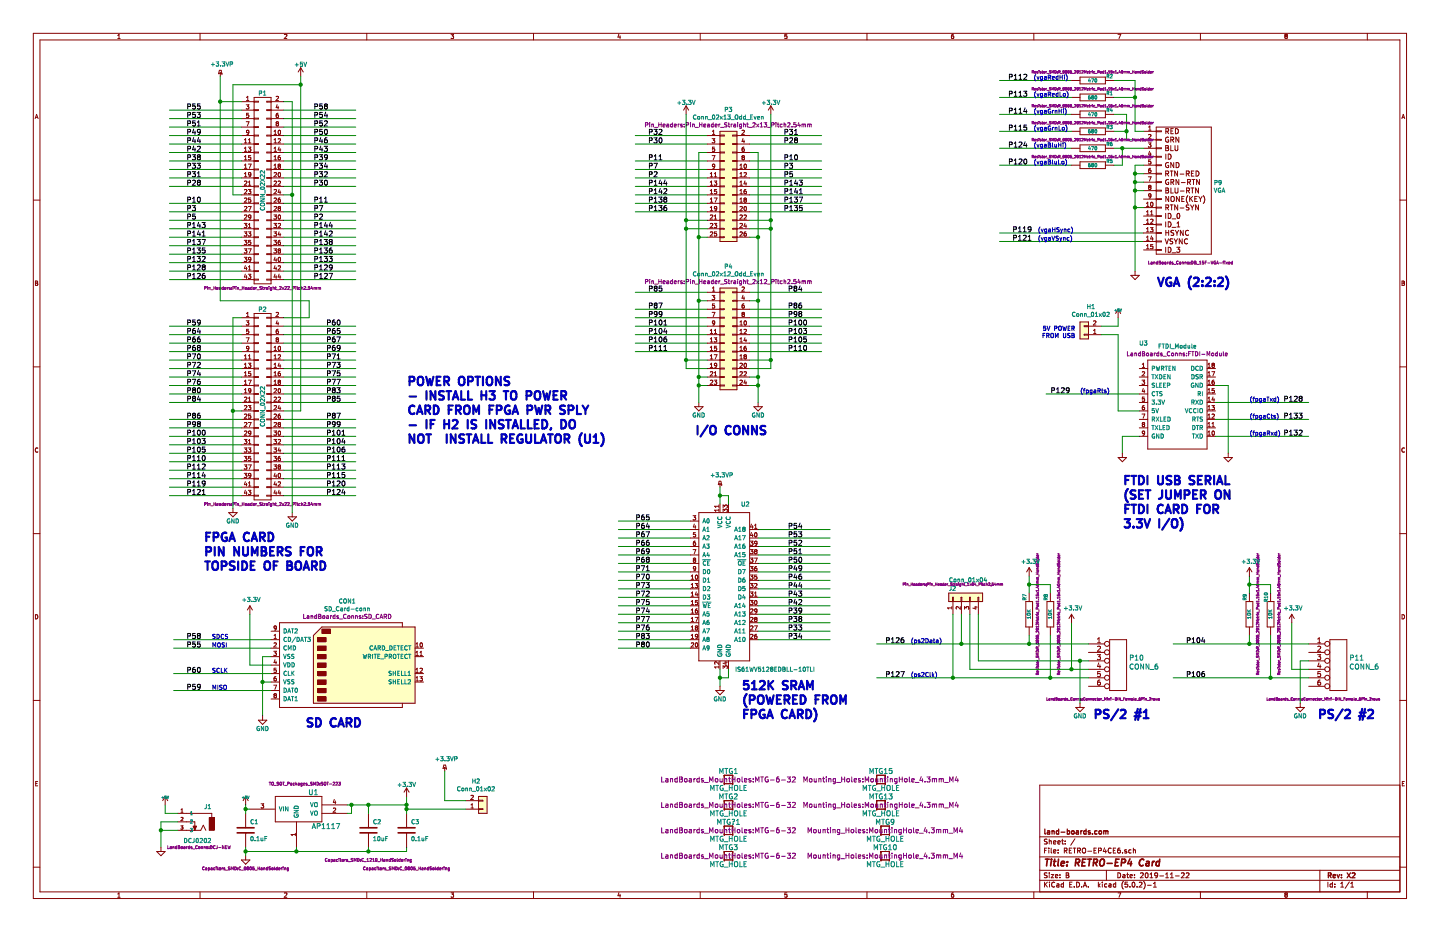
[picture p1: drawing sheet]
EESchema Schematic File Version 4
LIBS:RETRO-EP4CE6-cache
EELAYER 26 0
EELAYER END
$Descr B 17000 11000
encoding utf-8
Sheet 1 1
Title "RETRO-EP4 Card"
Date "2019-11-22"
Rev "X2"
Comp "land-boards.com"
Comment1 ""
Comment2 ""
Comment3 ""
Comment4 ""
$EndDescr
$Comp
L BASE-EP4CE6-rescue:MTG_HOLE MTG?1
U 1 1
P 8600 9800
F 0 "MTG?1" H 8600 9900 60  0000 C CNN
F 1 "MTG_HOLE" H 8600 9700 60  0000 C CNN
F 2 "LandBoards_MountHoles:MTG-6-32" H 8600 9800 60  0000 C CNN
F 3 "" H 8600 9800 60  0000 C CNN
	1    8600 9800
	1    0    0    -1  
$EndComp
$Comp
L BASE-EP4CE6-rescue:MTG_HOLE MTG2
U 1 1
P 8600 9500
F 0 "MTG2" H 8600 9600 60  0000 C CNN
F 1 "MTG_HOLE" H 8600 9400 60  0000 C CNN
F 2 "LandBoards_MountHoles:MTG-6-32" H 8600 9500 60  0000 C CNN
F 3 "" H 8600 9500 60  0000 C CNN
	1    8600 9500
	1    0    0    -1  
$EndComp
$Comp
L BASE-EP4CE6-rescue:MTG_HOLE MTG3
U 1 1
P 8600 10100
F 0 "MTG3" H 8600 10200 60  0000 C CNN
F 1 "MTG_HOLE" H 8600 10000 60  0000 C CNN
F 2 "LandBoards_MountHoles:MTG-6-32" H 8600 10100 60  0000 C CNN
F 3 "" H 8600 10100 60  0000 C CNN
	1    8600 10100
	1    0    0    -1  
$EndComp
$Comp
L BASE-EP4CE6-rescue:MTG_HOLE MTG1
U 1 1
P 8600 9200
F 0 "MTG1" H 8600 9300 60  0000 C CNN
F 1 "MTG_HOLE" H 8600 9100 60  0000 C CNN
F 2 "LandBoards_MountHoles:MTG-6-32" H 8600 9200 60  0000 C CNN
F 3 "" H 8600 9200 60  0000 C CNN
	1    8600 9200
	1    0    0    -1  
$EndComp
$Comp
L BASE-EP4CE6-rescue:DCJ0202 J1
U 1 1
P 2400 9700
F 0 "J1" H 2300 9850 50  0000 L BNN
F 1 "DCJ0202" H 2300 9450 50  0000 L BNN
F 2 "LandBoards_Conns:DCJ-NEW" H 2450 9400 35  0000 C CNN
F 3 "" H 2400 9700 60  0000 C CNN
	1    2400 9700
	-1   0    0    -1  
$EndComp
$Comp
L power:+5V #PWR013
U 1 1
P 1950 9500
F 0 "#PWR013" H 1950 9590 20  0001 C CNN
F 1 "+5V" H 1950 9590 30  0000 C CNN
F 2 "" H 1950 9500 60  0000 C CNN
F 3 "" H 1950 9500 60  0000 C CNN
	1    1950 9500
	1    0    0    -1  
$EndComp
Wire Wire Line
	1950 9500 1950 9600
Wire Wire Line
	1900 9700 1900 9800
Wire Wire Line
	2100 9800 1900 9800
Connection ~ 1900 9800
$Comp
L BASE-EP4CE6-rescue:GND-RESCUE-Carrier95to49 #PWR012
U 1 1
P 1900 10000
F 0 "#PWR012" H 1900 10000 30  0001 C CNN
F 1 "GND" H 1900 9930 30  0001 C CNN
F 2 "" H 1900 10000 60  0000 C CNN
F 3 "" H 1900 10000 60  0000 C CNN
	1    1900 10000
	1    0    0    -1  
$EndComp
$Comp
L BASE-EP4CE6-rescue:MTG_HOLE MTG10
U 1 1
P 10450 10100
F 0 "MTG10" H 10450 10200 60  0000 C CNN
F 1 "MTG_HOLE" H 10450 10000 60  0000 C CNN
F 2 "Mounting_Holes:MountingHole_4.3mm_M4" H 10450 10100 60  0000 C CNN
F 3 "" H 10450 10100 60  0000 C CNN
	1    10450 10100
	1    0    0    -1  
$EndComp
$Comp
L BASE-EP4CE6-rescue:MTG_HOLE MTG9
U 1 1
P 10450 9800
F 0 "MTG9" H 10450 9900 60  0000 C CNN
F 1 "MTG_HOLE" H 10450 9700 60  0000 C CNN
F 2 "Mounting_Holes:MountingHole_4.3mm_M4" H 10450 9800 60  0000 C CNN
F 3 "" H 10450 9800 60  0000 C CNN
	1    10450 9800
	1    0    0    -1  
$EndComp
$Comp
L BASE-EP4CE6-rescue:MTG_HOLE MTG15
U 1 1
P 10400 9200
F 0 "MTG15" H 10400 9300 60  0000 C CNN
F 1 "MTG_HOLE" H 10400 9100 60  0000 C CNN
F 2 "Mounting_Holes:MountingHole_4.3mm_M4" H 10400 9200 60  0000 C CNN
F 3 "" H 10400 9200 60  0000 C CNN
	1    10400 9200
	1    0    0    -1  
$EndComp
$Comp
L BASE-EP4CE6-rescue:MTG_HOLE MTG13
U 1 1
P 10400 9500
F 0 "MTG13" H 10400 9600 60  0000 C CNN
F 1 "MTG_HOLE" H 10400 9400 60  0000 C CNN
F 2 "Mounting_Holes:MountingHole_4.3mm_M4" H 10400 9500 60  0000 C CNN
F 3 "" H 10400 9500 60  0000 C CNN
	1    10400 9500
	1    0    0    -1  
$EndComp
$Comp
L BASE-EP4CE6-rescue:CONN_02X22 P1
U 1 1
P 3100 2250
F 0 "P1" H 3100 3400 50  0000 C CNN
F 1 "CONN_02X22" V 3100 2250 50  0000 C CNN
F 2 "Pin_Headers:Pin_Header_Straight_2x22_Pitch2.54mm" H 3100 1100 35  0000 C CNN
F 3 "" H 3100 1350 60  0000 C CNN
	1    3100 2250
	1    0    0    -1  
$EndComp
$Comp
L BASE-EP4CE6-rescue:CONN_02X22 P2
U 1 1
P 3100 4800
F 0 "P2" H 3100 5950 50  0000 C CNN
F 1 "CONN_02X22" V 3100 4800 50  0000 C CNN
F 2 "Pin_Headers:Pin_Header_Straight_2x22_Pitch2.54mm" H 3100 3650 35  0000 C CNN
F 3 "" H 3100 3900 60  0000 C CNN
	1    3100 4800
	1    0    0    -1  
$EndComp
Wire Wire Line
	2850 3850 2000 3850
Wire Wire Line
	2850 3950 2000 3950
Wire Wire Line
	2850 4050 2000 4050
Wire Wire Line
	2850 4150 2000 4150
Wire Wire Line
	2850 4250 2000 4250
Wire Wire Line
	2850 4350 2000 4350
Wire Wire Line
	2850 4450 2000 4450
Wire Wire Line
	2850 4550 2000 4550
Wire Wire Line
	2850 4650 2000 4650
Wire Wire Line
	2850 4750 2000 4750
Wire Wire Line
	2850 5050 2000 5050
Wire Wire Line
	2850 5150 2000 5150
Wire Wire Line
	2850 5250 2000 5250
Wire Wire Line
	2850 5350 2000 5350
Wire Wire Line
	2850 5450 2000 5450
Wire Wire Line
	2850 5550 2000 5550
Wire Wire Line
	2850 5650 2000 5650
Wire Wire Line
	2850 5750 2000 5750
Wire Wire Line
	2850 5850 2000 5850
Wire Wire Line
	4200 3850 3350 3850
Wire Wire Line
	4200 3950 3350 3950
Wire Wire Line
	4200 4050 3350 4050
Wire Wire Line
	4200 4150 3350 4150
Wire Wire Line
	4200 4250 3350 4250
Wire Wire Line
	4200 4350 3350 4350
Wire Wire Line
	4200 4450 3350 4450
Wire Wire Line
	4200 4550 3350 4550
Wire Wire Line
	4200 4650 3350 4650
Wire Wire Line
	4200 4750 3350 4750
Wire Wire Line
	4200 5050 3350 5050
Wire Wire Line
	4200 5150 3350 5150
Wire Wire Line
	4200 5250 3350 5250
Wire Wire Line
	4200 5350 3350 5350
Wire Wire Line
	4200 5450 3350 5450
Wire Wire Line
	4200 5550 3350 5550
Wire Wire Line
	4200 5650 3350 5650
Wire Wire Line
	4200 5750 3350 5750
Wire Wire Line
	4200 5850 3350 5850
Wire Wire Line
	2850 1300 2000 1300
Wire Wire Line
	2850 1400 2000 1400
Wire Wire Line
	2850 1500 2000 1500
Wire Wire Line
	2850 1600 2000 1600
Wire Wire Line
	2850 1700 2000 1700
Wire Wire Line
	2850 1800 2000 1800
Wire Wire Line
	2850 1900 2000 1900
Wire Wire Line
	2850 2000 2000 2000
Wire Wire Line
	2850 2100 2000 2100
Wire Wire Line
	2850 2200 2000 2200
Wire Wire Line
	2850 2400 2000 2400
Wire Wire Line
	2850 2500 2000 2500
Wire Wire Line
	2850 2600 2000 2600
Wire Wire Line
	2850 2700 2000 2700
Wire Wire Line
	2850 2800 2000 2800
Wire Wire Line
	2850 2900 2000 2900
Wire Wire Line
	2850 3000 2000 3000
Wire Wire Line
	2850 3100 2000 3100
Wire Wire Line
	2850 3200 2000 3200
Wire Wire Line
	2850 3300 2000 3300
Wire Wire Line
	4200 1300 3350 1300
Wire Wire Line
	4200 1400 3350 1400
Wire Wire Line
	4200 1500 3350 1500
Wire Wire Line
	4200 1600 3350 1600
Wire Wire Line
	4200 1700 3350 1700
Wire Wire Line
	4200 1800 3350 1800
Wire Wire Line
	4200 1900 3350 1900
Wire Wire Line
	4200 2000 3350 2000
Wire Wire Line
	4200 2100 3350 2100
Wire Wire Line
	4200 2200 3350 2200
Wire Wire Line
	4200 2500 3350 2500
Wire Wire Line
	4200 2600 3350 2600
Wire Wire Line
	4200 2700 3350 2700
Wire Wire Line
	4200 2800 3350 2800
Wire Wire Line
	4200 2900 3350 2900
Wire Wire Line
	4200 3000 3350 3000
Wire Wire Line
	4200 3100 3350 3100
Wire Wire Line
	4200 3200 3350 3200
Wire Wire Line
	4200 3300 3350 3300
$Comp
L power:GND #PWR01
U 1 1
P 2750 6000
F 0 "#PWR01" H 2750 5750 50  0001 C CNN
F 1 "GND" H 2750 5850 50  0000 C CNN
F 2 "" H 2750 6000 60  0000 C CNN
F 3 "" H 2750 6000 60  0000 C CNN
	1    2750 6000
	1    0    0    -1  
$EndComp
Text Label 2200 3850 0    60   ~ 0
P59
Text Label 3850 3850 0    60   ~ 0
P60
Text Label 2200 3950 0    60   ~ 0
P64
Text Label 3850 3950 0    60   ~ 0
P65
Text Label 2200 4050 0    60   ~ 0
P66
Text Label 3850 4050 0    60   ~ 0
P67
Text Label 2200 4150 0    60   ~ 0
P68
Text Label 2200 4250 0    60   ~ 0
P70
Text Label 2200 4350 0    60   ~ 0
P72
Text Label 2200 4450 0    60   ~ 0
P74
Text Label 2200 4550 0    60   ~ 0
P76
Text Label 2200 4650 0    60   ~ 0
P80
Text Label 2200 4750 0    60   ~ 0
P84
Text Label 3850 4150 0    60   ~ 0
P69
Text Label 3850 4250 0    60   ~ 0
P71
Text Label 3850 4350 0    60   ~ 0
P73
Text Label 3850 4450 0    60   ~ 0
P75
Text Label 3850 4550 0    60   ~ 0
P77
Text Label 3850 4650 0    60   ~ 0
P83
Text Label 3850 4750 0    60   ~ 0
P85
Text Label 2200 1300 0    60   ~ 0
P55
Text Label 3700 1300 0    60   ~ 0
P58
Text Label 2200 1400 0    60   ~ 0
P53
Text Label 2200 1500 0    60   ~ 0
P51
Text Label 2200 1600 0    60   ~ 0
P49
Text Label 2200 1700 0    60   ~ 0
P44
Text Label 2200 1800 0    60   ~ 0
P42
Text Label 2200 1900 0    60   ~ 0
P38
Text Label 2200 2000 0    60   ~ 0
P33
Text Label 2200 2100 0    60   ~ 0
P31
Text Label 2200 2200 0    60   ~ 0
P28
Text Label 3700 1400 0    60   ~ 0
P54
Text Label 3700 1500 0    60   ~ 0
P52
Text Label 3700 1600 0    60   ~ 0
P50
Text Label 3700 1700 0    60   ~ 0
P46
Text Label 3700 1800 0    60   ~ 0
P43
Text Label 3700 1900 0    60   ~ 0
P39
Text Label 3700 2000 0    60   ~ 0
P34
Text Label 3700 2100 0    60   ~ 0
P32
Text Label 3700 2200 0    60   ~ 0
P30
Text Label 2200 4950 0    60   ~ 0
P86
Text Label 2200 5050 0    60   ~ 0
P98
Text Label 2200 5150 0    60   ~ 0
P100
Text Label 2200 5250 0    60   ~ 0
P103
Text Label 2200 5350 0    60   ~ 0
P105
Text Label 2200 5450 0    60   ~ 0
P110
Text Label 2200 5550 0    60   ~ 0
P112
Text Label 2200 5650 0    60   ~ 0
P114
Text Label 2200 5750 0    60   ~ 0
P119
Text Label 2200 5850 0    60   ~ 0
P121
Text Label 3850 4950 0    60   ~ 0
P87
Text Label 3850 5050 0    60   ~ 0
P99
Text Label 3850 5150 0    60   ~ 0
P101
Text Label 3850 5250 0    60   ~ 0
P104
Text Label 3850 5350 0    60   ~ 0
P106
Text Label 3850 5450 0    60   ~ 0
P111
Text Label 3850 5550 0    60   ~ 0
P113
Text Label 3850 5650 0    60   ~ 0
P115
Text Label 3850 5750 0    60   ~ 0
P120
Text Label 3850 5850 0    60   ~ 0
P124
Text Label 2200 2400 0    60   ~ 0
P10
Text Label 2200 2500 0    60   ~ 0
P3
Text Label 2200 2600 0    60   ~ 0
P5
Text Label 2200 2700 0    60   ~ 0
P143
Text Label 2200 2800 0    60   ~ 0
P141
Text Label 2200 2900 0    60   ~ 0
P137
Text Label 2200 3000 0    60   ~ 0
P135
Text Label 2200 3100 0    60   ~ 0
P132
Text Label 2200 3200 0    60   ~ 0
P128
Text Label 2200 3300 0    60   ~ 0
P126
Text Label 3700 2400 0    60   ~ 0
P11
Text Label 3700 2500 0    60   ~ 0
P7
Text Label 3700 2600 0    60   ~ 0
P2
Text Label 3700 2700 0    60   ~ 0
P144
Text Label 3700 2800 0    60   ~ 0
P142
Text Label 3700 2900 0    60   ~ 0
P138
Text Label 3700 3000 0    60   ~ 0
P136
Text Label 3700 3100 0    60   ~ 0
P133
Text Label 3700 3200 0    60   ~ 0
P129
Text Label 3700 3300 0    60   ~ 0
P127
$Comp
L power:+5V #PWR03
U 1 1
P 3550 900
F 0 "#PWR03" H 3550 750 50  0001 C CNN
F 1 "+5V" H 3550 1040 50  0000 C CNN
F 2 "" H 3550 900 60  0000 C CNN
F 3 "" H 3550 900 60  0000 C CNN
	1    3550 900 
	1    0    0    -1  
$EndComp
Wire Wire Line
	3200 7650 2050 7650
Wire Wire Line
	8150 6250 7300 6250
Wire Wire Line
	8150 6450 7300 6450
Wire Wire Line
	8150 6650 7300 6650
Wire Wire Line
	8150 6850 7300 6850
Wire Wire Line
	8150 7050 7300 7050
Wire Wire Line
	8150 7250 7300 7250
Wire Wire Line
	8150 7450 7300 7450
Wire Wire Line
	9800 7550 8950 7550
Wire Wire Line
	9700 3450 8850 3450
Wire Wire Line
	9700 3650 8850 3650
Wire Wire Line
	9700 3750 8850 3750
Wire Wire Line
	9700 3850 8850 3850
Wire Wire Line
	9700 3950 8850 3950
Wire Wire Line
	9700 4050 8850 4050
Wire Wire Line
	9700 4150 8850 4150
Wire Wire Line
	12650 1950 11800 1950
Wire Wire Line
	12650 1750 11800 1750
Wire Wire Line
	13500 2750 11800 2750
Wire Wire Line
	13500 2850 11800 2850
Wire Wire Line
	3200 8150 2050 8150
Wire Wire Line
	9800 6350 8950 6350
Wire Wire Line
	9800 6550 8950 6550
Wire Wire Line
	9800 6750 8950 6750
Wire Wire Line
	9800 6950 8950 6950
Wire Wire Line
	9800 7150 8950 7150
Wire Wire Line
	9800 7350 8950 7350
Wire Wire Line
	9800 7450 8950 7450
Wire Wire Line
	9700 1600 8850 1600
Wire Wire Line
	9700 1700 8850 1700
Wire Wire Line
	9700 1900 8850 1900
Wire Wire Line
	9700 2000 8850 2000
Wire Wire Line
	9700 2100 8850 2100
Wire Wire Line
	9700 2200 8850 2200
Wire Wire Line
	9700 2300 8850 2300
Wire Wire Line
	9700 2400 8850 2400
Wire Wire Line
	9700 2500 8850 2500
Text Label 2200 8150 0    60   ~ 0
P59
Text Label 7500 6250 0    60   ~ 0
P64
Text Label 7500 6450 0    60   ~ 0
P66
Text Label 7500 6650 0    60   ~ 0
P68
Text Label 7500 6850 0    60   ~ 0
P70
Text Label 7500 7050 0    60   ~ 0
P72
Text Label 7500 7250 0    60   ~ 0
P74
Text Label 7500 7450 0    60   ~ 0
P76
Text Label 7500 7650 0    60   ~ 0
P80
Text Label 9300 3450 0    60   ~ 0
P84
Text Label 2200 7650 0    60   ~ 0
P55
Text Label 9300 6350 0    60   ~ 0
P53
Text Label 9300 6550 0    60   ~ 0
P51
Text Label 9300 6750 0    60   ~ 0
P49
Text Label 9300 6950 0    60   ~ 0
P44
Text Label 9300 7150 0    60   ~ 0
P42
Text Label 9300 7350 0    60   ~ 0
P38
Text Label 9300 7450 0    60   ~ 0
P33
Text Label 9250 1600 0    60   ~ 0
P31
Text Label 9250 1700 0    60   ~ 0
P28
Text Label 9300 3650 0    60   ~ 0
P86
Text Label 9300 3750 0    60   ~ 0
P98
Text Label 9300 3850 0    60   ~ 0
P100
Text Label 9300 3950 0    60   ~ 0
P103
Text Label 9300 4050 0    60   ~ 0
P105
Text Label 9300 4150 0    60   ~ 0
P110
Text Label 11900 950  0    60   ~ 0
P112
Text Label 11900 1350 0    60   ~ 0
P114
Text Label 11950 2750 0    60   ~ 0
P119
Text Label 11950 2850 0    60   ~ 0
P121
Text Label 9250 1900 0    60   ~ 0
P10
Text Label 9250 2000 0    60   ~ 0
P3
Text Label 9250 2100 0    60   ~ 0
P5
Text Label 9250 2200 0    60   ~ 0
P143
Text Label 9250 2300 0    60   ~ 0
P141
Text Label 9250 2400 0    60   ~ 0
P137
Text Label 9250 2500 0    60   ~ 0
P135
Text Label 15150 5150 0    60   ~ 0
P132
Text Label 10450 7600 0    60   ~ 0
P126
Wire Wire Line
	3200 7550 2050 7550
Wire Wire Line
	8150 6150 7300 6150
Wire Wire Line
	8150 6350 7300 6350
Wire Wire Line
	8150 6550 7300 6550
Wire Wire Line
	8150 6750 7300 6750
Wire Wire Line
	8150 6950 7300 6950
Wire Wire Line
	8150 7150 7300 7150
Wire Wire Line
	8150 7350 7300 7350
Wire Wire Line
	8150 7650 7300 7650
Wire Wire Line
	8350 3450 7500 3450
Wire Wire Line
	8350 3650 7500 3650
Wire Wire Line
	8350 3750 7500 3750
Wire Wire Line
	8350 3850 7500 3850
Wire Wire Line
	8350 3950 7500 3950
Wire Wire Line
	8350 4050 7500 4050
Wire Wire Line
	8350 4150 7500 4150
Wire Wire Line
	12650 950  11800 950 
Wire Wire Line
	12650 1350 11800 1350
Wire Wire Line
	3200 7950 2050 7950
Wire Wire Line
	9800 6250 8950 6250
Wire Wire Line
	9800 6450 8950 6450
Wire Wire Line
	9800 6650 8950 6650
Wire Wire Line
	9800 6850 8950 6850
Wire Wire Line
	9800 7050 8950 7050
Wire Wire Line
	9800 7250 8950 7250
Wire Wire Line
	8150 7550 7300 7550
Wire Wire Line
	8350 1600 7500 1600
Wire Wire Line
	8350 1700 7500 1700
Wire Wire Line
	8350 1900 7500 1900
Wire Wire Line
	8350 2000 7500 2000
Wire Wire Line
	8350 2100 7500 2100
Wire Wire Line
	8350 2200 7500 2200
Wire Wire Line
	8350 2300 7500 2300
Wire Wire Line
	8350 2400 7500 2400
Wire Wire Line
	8350 2500 7500 2500
Text Label 2200 7950 0    60   ~ 0
P60
Text Label 7500 6150 0    60   ~ 0
P65
Text Label 7500 6350 0    60   ~ 0
P67
Text Label 7500 6550 0    60   ~ 0
P69
Text Label 7500 6750 0    60   ~ 0
P71
Text Label 7500 6950 0    60   ~ 0
P73
Text Label 7500 7150 0    60   ~ 0
P75
Text Label 7500 7350 0    60   ~ 0
P77
Text Label 7500 7550 0    60   ~ 0
P83
Text Label 7650 3450 0    60   ~ 0
P85
Text Label 2200 7550 0    60   ~ 0
P58
Text Label 9300 6250 0    60   ~ 0
P54
Text Label 9300 6450 0    60   ~ 0
P52
Text Label 9300 6650 0    60   ~ 0
P50
Text Label 9300 6850 0    60   ~ 0
P46
Text Label 9300 7050 0    60   ~ 0
P43
Text Label 9300 7250 0    60   ~ 0
P39
Text Label 9300 7550 0    60   ~ 0
P34
Text Label 7650 1600 0    60   ~ 0
P32
Text Label 7650 1700 0    60   ~ 0
P30
Text Label 7650 3650 0    60   ~ 0
P87
Text Label 7650 3750 0    60   ~ 0
P99
Text Label 7650 3850 0    60   ~ 0
P101
Text Label 7650 3950 0    60   ~ 0
P104
Text Label 7650 4050 0    60   ~ 0
P106
Text Label 7650 4150 0    60   ~ 0
P111
Text Label 11900 1150 0    60   ~ 0
P113
Text Label 11900 1550 0    60   ~ 0
P115
Text Label 11900 1950 0    60   ~ 0
P120
Text Label 11900 1750 0    60   ~ 0
P124
Text Label 7650 1900 0    60   ~ 0
P11
Text Label 7650 2000 0    60   ~ 0
P7
Text Label 7650 2100 0    60   ~ 0
P2
Text Label 7650 2200 0    60   ~ 0
P144
Text Label 7650 2300 0    60   ~ 0
P142
Text Label 7650 2400 0    60   ~ 0
P138
Text Label 7650 2500 0    60   ~ 0
P136
Text Label 15150 4950 0    60   ~ 0
P133
Text Label 10450 8000 0    60   ~ 0
P127
$Comp
L power:+5V #PWR09
U 1 1
P 2900 9500
F 0 "#PWR09" H 2900 9590 20  0001 C CNN
F 1 "+5V" H 2900 9590 30  0000 C CNN
F 2 "" H 2900 9500 60  0000 C CNN
F 3 "" H 2900 9500 60  0000 C CNN
	1    2900 9500
	1    0    0    -1  
$EndComp
$Comp
L BASE-EP4CE6-rescue:GND-RESCUE-Carrier95to49 #PWR010
U 1 1
P 2900 10100
F 0 "#PWR010" H 2900 10100 30  0001 C CNN
F 1 "GND" H 2900 10030 30  0001 C CNN
F 2 "" H 2900 10100 60  0000 C CNN
F 3 "" H 2900 10100 60  0000 C CNN
	1    2900 10100
	1    0    0    -1  
$EndComp
$Comp
L BASE-EP4CE6-rescue:C C1
U 1 1
P 2900 9800
F 0 "C1" H 2950 9900 50  0000 L CNN
F 1 "0.1uF" H 2950 9700 50  0000 L CNN
F 2 "Capacitors_SMD:C_0805_HandSoldering" H 2900 9350 35  0000 C CNN
F 3 "" H 2900 9800 60  0000 C CNN
	1    2900 9800
	1    0    0    -1  
$EndComp
$Comp
L BASE-EP4CE6-rescue:C C2
U 1 1
P 4350 9800
F 0 "C2" H 4400 9900 50  0000 L CNN
F 1 "10uF" H 4400 9700 50  0000 L CNN
F 2 "Capacitors_SMD:C_1210_HandSoldering" H 4350 9450 35  0000 C CNN
F 3 "" H 4350 9800 60  0000 C CNN
	1    4350 9800
	1    0    0    -1  
$EndComp
$Comp
L BASE-EP4CE6-rescue:AP1117 U1
U 1 1
P 3600 9500
F 0 "U1" H 3700 9650 60  0000 C CNN
F 1 "AP1117" H 3850 9250 60  0000 C CNN
F 2 "TO_SOT_Packages_SMD:SOT-223" H 3600 9750 35  0000 C CNN
F 3 "" H 3600 9500 60  0000 C CNN
	1    3600 9500
	1    0    0    -1  
$EndComp
Wire Wire Line
	3500 10000 3500 10050
Wire Wire Line
	2900 10050 3500 10050
Wire Wire Line
	2900 10000 2900 10050
Connection ~ 2900 10050
Wire Wire Line
	4350 10050 4350 10000
Connection ~ 3500 10050
Wire Wire Line
	4100 9600 4150 9600
Wire Wire Line
	4150 9600 4150 9500
Wire Wire Line
	4100 9500 4150 9500
Wire Wire Line
	4350 9500 4350 9600
Connection ~ 4150 9500
Connection ~ 4350 9500
Wire Wire Line
	2900 9500 2900 9550
Wire Wire Line
	2950 9550 2900 9550
Connection ~ 2900 9550
Wire Wire Line
	4800 9400 4800 9500
Wire Wire Line
	4800 10050 4800 10000
Connection ~ 4350 10050
Connection ~ 4800 9500
$Comp
L power:+3.3V #PWR014
U 1 1
P 4800 9400
F 0 "#PWR014" H 4800 9250 50  0001 C CNN
F 1 "+3.3V" H 4800 9540 50  0000 C CNN
F 2 "" H 4800 9400 60  0000 C CNN
F 3 "" H 4800 9400 60  0000 C CNN
	1    4800 9400
	1    0    0    -1  
$EndComp
$Comp
L BASE-EP4CE6-rescue:C C3
U 1 1
P 4800 9800
F 0 "C3" H 4850 9900 50  0000 L CNN
F 1 "0.1uF" H 4850 9700 50  0000 L CNN
F 2 "Capacitors_SMD:C_0805_HandSoldering" H 4800 9350 35  0000 C CNN
F 3 "" H 4800 9800 60  0000 C CNN
	1    4800 9800
	1    0    0    -1  
$EndComp
$Comp
L power:GND #PWR0101
U 1 1
P 8250 4750
F 0 "#PWR0101" H 8250 4500 50  0001 C CNN
F 1 "GND" H 8250 4600 50  0000 C CNN
F 2 "" H 8250 4750 60  0000 C CNN
F 3 "" H 8250 4750 60  0000 C CNN
	1    8250 4750
	1    0    0    -1  
$EndComp
$Comp
L power:GND #PWR0102
U 1 1
P 8950 4750
F 0 "#PWR0102" H 8950 4500 50  0001 C CNN
F 1 "GND" H 8950 4600 50  0000 C CNN
F 2 "" H 8950 4750 60  0000 C CNN
F 3 "" H 8950 4750 60  0000 C CNN
	1    8950 4750
	1    0    0    -1  
$EndComp
Wire Wire Line
	1900 9800 1900 10000
Wire Wire Line
	1900 9700 2100 9700
Wire Wire Line
	1950 9600 2100 9600
Wire Wire Line
	2900 10050 2900 10100
Wire Wire Line
	3500 10050 4350 10050
Wire Wire Line
	4150 9500 4350 9500
Wire Wire Line
	4350 9500 4800 9500
Wire Wire Line
	2900 9550 2900 9600
Wire Wire Line
	4350 10050 4800 10050
Wire Wire Line
	2850 4950 2000 4950
Wire Wire Line
	4200 4950 3350 4950
Wire Wire Line
	3350 2400 4200 2400
Wire Wire Line
	2850 3750 2750 3750
Wire Wire Line
	2750 3750 2750 4850
Wire Wire Line
	2850 4850 2750 4850
Connection ~ 2750 4850
Wire Wire Line
	2750 4850 2750 6000
Wire Wire Line
	3350 4850 3550 4850
Wire Wire Line
	8350 3550 8250 3550
Wire Wire Line
	8250 3550 8250 4450
Wire Wire Line
	3350 1200 3450 1200
Wire Wire Line
	3450 1200 3450 2300
$Comp
L power:GND #PWR0104
U 1 1
P 3450 6050
F 0 "#PWR0104" H 3450 5800 50  0001 C CNN
F 1 "GND" H 3450 5900 50  0000 C CNN
F 2 "" H 3450 6050 60  0000 C CNN
F 3 "" H 3450 6050 60  0000 C CNN
	1    3450 6050
	1    0    0    -1  
$EndComp
Wire Wire Line
	3550 900  3550 1000
Wire Wire Line
	3350 2300 3450 2300
Connection ~ 3450 2300
Wire Wire Line
	3450 2300 3450 6050
Wire Wire Line
	2850 2300 2750 2300
Wire Wire Line
	2750 2300 2750 1000
Wire Wire Line
	2750 1000 3550 1000
Connection ~ 3550 1000
Wire Wire Line
	3550 1000 3550 4850
Wire Wire Line
	8850 1800 8950 1800
Wire Wire Line
	8950 1800 8950 2800
$Comp
L RETRO-EP4CE6-rescue:IS61WV5128EDBLL-10TLI-LandBoards_Semis U2
U 1 1
P 8550 6800
F 0 "U2" H 8800 7650 50  0000 C CNN
F 1 "IS61WV5128EDBLL-10TLI" H 9150 5700 50  0000 C CNN
F 2 "Package_SO:TSOP-II-44_10.16x18.41mm_P0.8mm" H 8250 7100 50  0001 C CNN
F 3 "" H 8250 7100 50  0001 C CNN
	1    8550 6800
	1    0    0    -1  
$EndComp
$Comp
L power:GND #PWR0103
U 1 1
P 8500 8100
F 0 "#PWR0103" H 8500 7850 50  0001 C CNN
F 1 "GND" H 8500 7950 50  0000 C CNN
F 2 "" H 8500 8100 60  0000 C CNN
F 3 "" H 8500 8100 60  0000 C CNN
	1    8500 8100
	1    0    0    -1  
$EndComp
Wire Wire Line
	8500 7900 8500 8000
Wire Wire Line
	8500 8000 8600 8000
Wire Wire Line
	8600 8000 8600 7900
Connection ~ 8500 8000
Wire Wire Line
	8500 8000 8500 8100
Wire Wire Line
	8500 5950 8500 5850
Wire Wire Line
	8600 5950 8600 5850
Wire Wire Line
	8600 5850 8500 5850
Connection ~ 8500 5850
Wire Wire Line
	8500 5850 8500 5750
$Comp
L RETRO-EP4CE6-rescue:SD_Card-conn-EP2C5-DB-rescue CON1
U 1 1
P 4100 7850
F 0 "CON1" H 4100 8605 50  0000 C CNN
F 1 "SD_Card-conn" H 4100 8514 50  0000 C CNN
F 2 "LandBoards_Conns:SD_CARD" H 4100 8423 50  0000 C CNN
F 3 "" H 4100 7850 50  0000 C CNN
	1    4100 7850
	1    0    0    -1  
$EndComp
$Comp
L power:+3.3V #PWR0106
U 1 1
P 2950 7250
F 0 "#PWR0106" H 2950 7100 50  0001 C CNN
F 1 "+3.3V" H 2965 7423 50  0000 C CNN
F 2 "" H 2950 7250 50  0001 C CNN
F 3 "" H 2950 7250 50  0001 C CNN
	1    2950 7250
	1    0    0    -1  
$EndComp
Wire Wire Line
	3200 7850 2950 7850
Wire Wire Line
	2950 7850 2950 7250
Wire Wire Line
	3200 7750 3100 7750
Wire Wire Line
	3100 7750 3100 8050
Wire Wire Line
	3200 8050 3100 8050
Connection ~ 3100 8050
Wire Wire Line
	3100 8050 3100 8450
$Comp
L power:GND #PWR0107
U 1 1
P 3100 8450
F 0 "#PWR0107" H 3100 8200 50  0001 C CNN
F 1 "GND" H 3100 8300 50  0000 C CNN
F 2 "" H 3100 8450 60  0000 C CNN
F 3 "" H 3100 8450 60  0000 C CNN
	1    3100 8450
	1    0    0    -1  
$EndComp
$Comp
L RETRO-EP4CE6-rescue:VGA-EP2C5-DB-rescue P9
U 1 1
P 13950 2250
F 0 "P9" H 14327 2344 50  0000 L CNN
F 1 "VGA" H 14327 2253 50  0000 L CNN
F 2 "LandBoards_Conns:DB_15F-VGA-fixed" H 13550 1400 35  0000 L CNN
F 3 "" H 13700 2250 60  0000 C CNN
	1    13950 2250
	1    0    0    -1  
$EndComp
$Comp
L RETRO-EP4CE6-rescue:R-EP2C5-DB R1
U 1 1
P 12900 1150
F 0 "R1" V 12850 1350 40  0000 C CNN
F 1 "680" V 12900 1150 40  0000 C CNN
F 2 "Resistor_SMD:R_0805_2012Metric_Pad1.15x1.40mm_HandSolder" V 12799 1150 30  0000 C CNN
F 3 "" H 12900 1150 30  0000 C CNN
	1    12900 1150
	0    1    1    0   
$EndComp
Wire Wire Line
	13500 1550 13400 1550
Wire Wire Line
	13400 1550 13400 1150
Wire Wire Line
	13400 950  13150 950 
Wire Wire Line
	13150 1150 13400 1150
Connection ~ 13400 1150
Wire Wire Line
	13400 1150 13400 950 
Wire Wire Line
	13500 1650 13300 1650
Wire Wire Line
	13300 1650 13300 1550
Wire Wire Line
	13300 1350 13150 1350
Wire Wire Line
	13150 1550 13300 1550
Connection ~ 13300 1550
Wire Wire Line
	13300 1550 13300 1350
Wire Wire Line
	13500 1750 13250 1750
Wire Wire Line
	13150 1950 13250 1950
Wire Wire Line
	13250 1950 13250 1750
Connection ~ 13250 1750
Wire Wire Line
	13250 1750 13150 1750
$Comp
L RETRO-EP4CE6-rescue:R-EP2C5-DB R2
U 1 1
P 12900 950
F 0 "R2" V 12850 1150 40  0000 C CNN
F 1 "470" V 12900 950 40  0000 C CNN
F 2 "Resistor_SMD:R_0805_2012Metric_Pad1.15x1.40mm_HandSolder" V 12799 950 30  0000 C CNN
F 3 "" H 12900 950 30  0000 C CNN
	1    12900 950 
	0    1    1    0   
$EndComp
$Comp
L RETRO-EP4CE6-rescue:R-EP2C5-DB R3
U 1 1
P 12900 1550
F 0 "R3" V 12850 1750 40  0000 C CNN
F 1 "680" V 12900 1550 40  0000 C CNN
F 2 "Resistor_SMD:R_0805_2012Metric_Pad1.15x1.40mm_HandSolder" V 12799 1550 30  0000 C CNN
F 3 "" H 12900 1550 30  0000 C CNN
	1    12900 1550
	0    1    1    0   
$EndComp
$Comp
L RETRO-EP4CE6-rescue:R-EP2C5-DB R4
U 1 1
P 12900 1350
F 0 "R4" V 12850 1550 40  0000 C CNN
F 1 "470" V 12900 1350 40  0000 C CNN
F 2 "Resistor_SMD:R_0805_2012Metric_Pad1.15x1.40mm_HandSolder" V 12799 1350 30  0000 C CNN
F 3 "" H 12900 1350 30  0000 C CNN
	1    12900 1350
	0    1    1    0   
$EndComp
$Comp
L RETRO-EP4CE6-rescue:R-EP2C5-DB R5
U 1 1
P 12900 1950
F 0 "R5" V 12850 2150 40  0000 C CNN
F 1 "680" V 12900 1950 40  0000 C CNN
F 2 "Resistor_SMD:R_0805_2012Metric_Pad1.15x1.40mm_HandSolder" V 12799 1950 30  0000 C CNN
F 3 "" H 12900 1950 30  0000 C CNN
	1    12900 1950
	0    1    1    0   
$EndComp
$Comp
L RETRO-EP4CE6-rescue:R-EP2C5-DB R6
U 1 1
P 12900 1750
F 0 "R6" V 12850 1950 40  0000 C CNN
F 1 "470" V 12900 1750 40  0000 C CNN
F 2 "Resistor_SMD:R_0805_2012Metric_Pad1.15x1.40mm_HandSolder" V 12799 1750 30  0000 C CNN
F 3 "" H 12900 1750 30  0000 C CNN
	1    12900 1750
	0    1    1    0   
$EndComp
Wire Wire Line
	12650 1550 11800 1550
Wire Wire Line
	12650 1150 11800 1150
$Comp
L RETRO-EP4CE6-rescue:CONN_6-conn P10
U 1 1
P 13200 7850
F 0 "P10" H 13328 7938 60  0000 L CNN
F 1 "CONN_6" H 13328 7832 60  0000 L CNN
F 2 "LandBoards_Conns:Connector_Mini-DIN_Female_6Pin_2rows" H 12350 7450 30  0000 L CNN
F 3 "" H 13200 7850 50  0001 C CNN
	1    13200 7850
	1    0    0    -1  
$EndComp
Text Notes 10750 7600 0    50   ~ 0
(ps2Data)
Wire Wire Line
	12850 7800 12750 7800
Wire Wire Line
	12750 7800 12750 8300
$Comp
L power:GND #PWR0108
U 1 1
P 12750 8300
F 0 "#PWR0108" H 12750 8050 50  0001 C CNN
F 1 "GND" H 12750 8150 50  0000 C CNN
F 2 "" H 12750 8300 60  0000 C CNN
F 3 "" H 12750 8300 60  0000 C CNN
	1    12750 8300
	1    0    0    -1  
$EndComp
Wire Wire Line
	12850 7900 12650 7900
Wire Wire Line
	12650 7900 12650 7350
$Comp
L power:+3.3V #PWR0109
U 1 1
P 12650 7350
F 0 "#PWR0109" H 12650 7200 50  0001 C CNN
F 1 "+3.3V" H 12665 7523 50  0000 C CNN
F 2 "" H 12650 7350 50  0001 C CNN
F 3 "" H 12650 7350 50  0001 C CNN
	1    12650 7350
	1    0    0    -1  
$EndComp
Text Notes 10750 8000 0    50   ~ 0
(ps2Clk)
$Comp
L RETRO-EP4CE6-rescue:R-EP2C5-DB R8
U 1 1
P 12400 7250
F 0 "R8" V 12450 7050 40  0000 C CNN
F 1 "10K" V 12400 7250 40  0000 C CNN
F 2 "Resistor_SMD:R_0805_2012Metric_Pad1.15x1.40mm_HandSolder" V 12299 7250 30  0000 C CNN
F 3 "" H 12400 7250 30  0000 C CNN
	1    12400 7250
	-1   0    0    1   
$EndComp
$Comp
L RETRO-EP4CE6-rescue:R-EP2C5-DB R7
U 1 1
P 12150 7250
F 0 "R7" V 12200 7050 40  0000 C CNN
F 1 "10K" V 12150 7250 40  0000 C CNN
F 2 "Resistor_SMD:R_0805_2012Metric_Pad1.15x1.40mm_HandSolder" V 12049 7250 30  0000 C CNN
F 3 "" H 12150 7250 30  0000 C CNN
	1    12150 7250
	-1   0    0    1   
$EndComp
Wire Wire Line
	12150 7000 12150 6900
Wire Wire Line
	12150 6900 12400 6900
Wire Wire Line
	12400 6900 12400 7000
Wire Wire Line
	12150 6900 12150 6800
Connection ~ 12150 6900
$Comp
L power:+3.3V #PWR0110
U 1 1
P 12150 6800
F 0 "#PWR0110" H 12150 6650 50  0001 C CNN
F 1 "+3.3V" H 12165 6973 50  0000 C CNN
F 2 "" H 12150 6800 50  0001 C CNN
F 3 "" H 12150 6800 50  0001 C CNN
	1    12150 6800
	1    0    0    -1  
$EndComp
Wire Wire Line
	13500 1950 13400 1950
Wire Wire Line
	13400 1950 13400 2050
Wire Wire Line
	13500 2050 13400 2050
Connection ~ 13400 2050
Wire Wire Line
	13400 2050 13400 2150
Wire Wire Line
	13500 2150 13400 2150
Connection ~ 13400 2150
Wire Wire Line
	13400 2150 13400 2250
Wire Wire Line
	13500 2250 13400 2250
Connection ~ 13400 2250
Wire Wire Line
	13400 2250 13400 2450
Wire Wire Line
	13500 2450 13400 2450
Connection ~ 13400 2450
Wire Wire Line
	13400 2450 13400 3200
$Comp
L BASE-EP4CE6-rescue:GND-RESCUE-Carrier95to49 #PWR0111
U 1 1
P 13400 3200
F 0 "#PWR0111" H 13400 3200 30  0001 C CNN
F 1 "GND" H 13400 3130 30  0001 C CNN
F 2 "" H 13400 3200 60  0000 C CNN
F 3 "" H 13400 3200 60  0000 C CNN
	1    13400 3200
	1    0    0    -1  
$EndComp
Wire Wire Line
	8850 3550 8950 3550
Connection ~ 8950 3550
Wire Wire Line
	8950 3550 8950 4450
Wire Wire Line
	8250 3550 8250 2800
Wire Wire Line
	8250 1800 8350 1800
Connection ~ 8250 3550
$Comp
L RETRO-EP4CE6-rescue:FTDI_Module-LandBoards_Cards U3
U 1 1
P 13550 4450
F 0 "U3" H 13500 4850 50  0000 C CNN
F 1 "FTDI_Module" H 13900 4814 50  0000 C CNN
F 2 "LandBoards_Conns:FTDI-Module" H 13900 4723 50  0000 C CNN
F 3 "" H 13550 4450 50  0001 C CNN
	1    13550 4450
	1    0    0    -1  
$EndComp
Wire Wire Line
	13450 5150 13250 5150
Wire Wire Line
	13250 5150 13250 5350
Wire Wire Line
	14350 4550 14500 4550
Wire Wire Line
	14500 4550 14500 5350
$Comp
L BASE-EP4CE6-rescue:GND-RESCUE-Carrier95to49 #PWR0112
U 1 1
P 13250 5350
F 0 "#PWR0112" H 13250 5350 30  0001 C CNN
F 1 "GND" H 13250 5280 30  0001 C CNN
F 2 "" H 13250 5350 60  0000 C CNN
F 3 "" H 13250 5350 60  0000 C CNN
	1    13250 5350
	1    0    0    -1  
$EndComp
$Comp
L BASE-EP4CE6-rescue:GND-RESCUE-Carrier95to49 #PWR0113
U 1 1
P 14500 5350
F 0 "#PWR0113" H 14500 5350 30  0001 C CNN
F 1 "GND" H 14500 5280 30  0001 C CNN
F 2 "" H 14500 5350 60  0000 C CNN
F 3 "" H 14500 5350 60  0000 C CNN
	1    14500 5350
	1    0    0    -1  
$EndComp
Wire Wire Line
	14350 4750 15450 4750
Wire Wire Line
	14350 5150 15450 5150
Text Label 15150 4750 0    60   ~ 0
P128
Text Label 12400 4650 0    60   ~ 0
P129
Wire Wire Line
	12350 4650 13450 4650
Wire Wire Line
	14350 4950 15450 4950
$Comp
L RETRO-EP4CE6-rescue:Conn_01x02-Connector_Generic H1
U 1 1
P 12800 3950
F 0 "H1" H 12720 3625 50  0000 C CNN
F 1 "Conn_01x02" H 12720 3716 50  0000 C CNN
F 2 "Pin_Headers:Pin_Header_Straight_1x02_Pitch2.54mm" H 12800 3950 50  0001 C CNN
F 3 "~" H 12800 3950 50  0001 C CNN
	1    12800 3950
	-1   0    0    1   
$EndComp
Wire Wire Line
	13200 4850 13200 3950
Wire Wire Line
	13200 3950 13000 3950
Wire Wire Line
	13000 3850 13200 3850
Wire Wire Line
	13200 3850 13200 3750
$Comp
L power:+5V #PWR0114
U 1 1
P 13200 3750
F 0 "#PWR0114" H 13200 3840 20  0001 C CNN
F 1 "+5V" H 13200 3840 30  0000 C CNN
F 2 "" H 13200 3750 60  0000 C CNN
F 3 "" H 13200 3750 60  0000 C CNN
	1    13200 3750
	1    0    0    -1  
$EndComp
Text Notes 8750 8500 0    100  ~ 20
512K SRAM\n(POWERED FROM\nFPGA CARD)
Text Notes 3600 8600 0    100  ~ 20
SD CARD
Text Notes 8200 5150 0    100  ~ 20
I/O CONNS
Text Notes 12900 8500 0    100  ~ 20
PS/2 #1
Text Notes 13250 6250 0    100  ~ 20
FTDI USB SERIAL\n(SET JUMPER ON\nFTDI CARD FOR\n3.3V I/O)
Text Notes 13650 3400 0    100  ~ 20
VGA (2:2:2)
Text Notes 2400 6750 0    100  ~ 20
FPGA CARD\nPIN NUMBERS FOR\nTOPSIDE OF BOARD
Wire Wire Line
	10350 7600 11350 7600
Wire Wire Line
	10350 8000 11250 8000
Wire Wire Line
	12150 7500 12150 7600
Wire Wire Line
	12400 7500 12400 8000
$Comp
L RETRO-EP4CE6-rescue:Conn_01x04-Connector_Generic J2
U 1 1
P 11350 7050
F 0 "J2" V 11450 7200 50  0000 R CNN
F 1 "Conn_01x04" V 11550 7200 50  0000 R CNN
F 2 "Pin_Headers:Pin_Header_Straight_1x04_Pitch2.54mm" V 11500 7150 30  0000 C CNN
F 3 "~" H 11350 7050 50  0001 C CNN
	1    11350 7050
	0    -1   -1   0   
$EndComp
Wire Wire Line
	11550 7250 11550 7800
Wire Wire Line
	11550 7800 12750 7800
Connection ~ 12750 7800
Wire Wire Line
	12650 7900 11450 7900
Wire Wire Line
	11450 7900 11450 7250
Connection ~ 12650 7900
Wire Wire Line
	11350 7250 11350 7600
Connection ~ 11350 7600
Wire Wire Line
	11350 7600 12150 7600
Wire Wire Line
	11250 7250 11250 8000
Connection ~ 11250 8000
Wire Wire Line
	11250 8000 12400 8000
Text Notes 12200 950  0    50   ~ 0
(vgaRedHi)
Text Notes 12200 1150 0    50   ~ 0
(vgaRedLo)
Text Notes 12200 1350 0    50   ~ 0
(vgaGrnHi)
Text Notes 12200 1550 0    50   ~ 0
(vgaGrnLo)
Text Notes 12200 1750 0    50   ~ 0
(vgaBluHi)
Text Notes 12200 1950 0    50   ~ 0
(vgaBluLo)
Text Notes 12250 2750 0    50   ~ 0
(vgaHSync)
Text Notes 12250 2850 0    50   ~ 0
(vgaVSync)
Text Notes 12750 4650 0    50   ~ 0
(fpgaRts)
Text Notes 14750 4750 0    50   ~ 0
(fpgaTxd)
Text Notes 14750 4950 0    50   ~ 0
(fpgaCts)
Text Notes 14750 5150 0    50   ~ 0
(fpgaRxd)
Text Notes 12700 4000 2    50   ~ 10
5V POWER\nFROM USB
Connection ~ 12150 7600
Connection ~ 12400 8000
Wire Wire Line
	12150 7600 12850 7600
Wire Wire Line
	12400 8000 12850 8000
$Comp
L RETRO-EP4CE6-rescue:Conn_02x12_Odd_Even-Connector_Generic P4
U 1 1
P 8550 3950
F 0 "P4" H 8600 4757 50  0000 C CNN
F 1 "Conn_02x12_Odd_Even" H 8600 4666 50  0000 C CNN
F 2 "Pin_Headers:Pin_Header_Straight_2x12_Pitch2.54mm" H 8600 4575 50  0000 C CNN
F 3 "~" H 8550 3950 50  0001 C CNN
	1    8550 3950
	1    0    0    -1  
$EndComp
Wire Wire Line
	8350 4250 8100 4250
Wire Wire Line
	8100 4250 8100 2700
Wire Wire Line
	8850 4250 9100 4250
Wire Wire Line
	9100 4250 9100 2700
Wire Wire Line
	8350 4350 8100 4350
Wire Wire Line
	8100 4350 8100 4250
Connection ~ 8100 4250
Wire Wire Line
	8850 4350 9100 4350
Wire Wire Line
	9100 4350 9100 4250
Connection ~ 9100 4250
Wire Wire Line
	8850 4450 8950 4450
Connection ~ 8950 4450
Wire Wire Line
	8950 4450 8950 4550
Wire Wire Line
	8850 4550 8950 4550
Connection ~ 8950 4550
Wire Wire Line
	8950 4550 8950 4750
Wire Wire Line
	8350 4450 8250 4450
Connection ~ 8250 4450
Wire Wire Line
	8250 4450 8250 4550
Wire Wire Line
	8350 4550 8250 4550
Connection ~ 8250 4550
Wire Wire Line
	8250 4550 8250 4750
$Comp
L power:+3.3V #PWR0115
U 1 1
P 9100 1350
F 0 "#PWR0115" H 9100 1200 50  0001 C CNN
F 1 "+3.3V" H 9100 1490 50  0000 C CNN
F 2 "" H 9100 1350 60  0000 C CNN
F 3 "" H 9100 1350 60  0000 C CNN
	1    9100 1350
	1    0    0    -1  
$EndComp
$Comp
L power:+3.3V #PWR0116
U 1 1
P 8100 1350
F 0 "#PWR0116" H 8100 1200 50  0001 C CNN
F 1 "+3.3V" H 8100 1490 50  0000 C CNN
F 2 "" H 8100 1350 60  0000 C CNN
F 3 "" H 8100 1350 60  0000 C CNN
	1    8100 1350
	1    0    0    -1  
$EndComp
$Comp
L RETRO-EP4CE6-rescue:Conn_02x13_Odd_Even-Connector_Generic P3
U 1 1
P 8550 2200
F 0 "P3" H 8600 3107 50  0000 C CNN
F 1 "Conn_02x13_Odd_Even" H 8600 3016 50  0000 C CNN
F 2 "Pin_Headers:Pin_Header_Straight_2x13_Pitch2.54mm" H 8600 2925 50  0000 C CNN
F 3 "~" H 8550 2200 50  0001 C CNN
	1    8550 2200
	1    0    0    -1  
$EndComp
Wire Wire Line
	8850 2600 9100 2600
Connection ~ 9100 2600
Wire Wire Line
	9100 2600 9100 1350
Wire Wire Line
	8850 2700 9100 2700
Connection ~ 9100 2700
Wire Wire Line
	9100 2700 9100 2600
Wire Wire Line
	8850 2800 8950 2800
Connection ~ 8950 2800
Wire Wire Line
	8950 2800 8950 3550
Wire Wire Line
	8350 2800 8250 2800
Connection ~ 8250 2800
Wire Wire Line
	8250 2800 8250 1800
Wire Wire Line
	8350 2700 8100 2700
Connection ~ 8100 2700
Wire Wire Line
	8100 2700 8100 2600
Wire Wire Line
	8350 2600 8100 2600
Connection ~ 8100 2600
Wire Wire Line
	8100 2600 8100 1350
Text Notes 2500 7550 0    50   ~ 0
SDCS
Text Notes 2500 7650 0    50   ~ 0
MOSI
Text Notes 2500 7950 0    50   ~ 0
SCLK
Text Notes 2500 8150 0    50   ~ 0
MISO
$Comp
L RETRO-EP4CE6-rescue:CONN_6-conn P11
U 1 1
P 15800 7850
F 0 "P11" H 15928 7938 60  0000 L CNN
F 1 "CONN_6" H 15928 7832 60  0000 L CNN
F 2 "LandBoards_Conns:Connector_Mini-DIN_Female_6Pin_2rows" H 14950 7450 30  0000 L CNN
F 3 "" H 15800 7850 50  0001 C CNN
	1    15800 7850
	1    0    0    -1  
$EndComp
Wire Wire Line
	15450 7800 15350 7800
Wire Wire Line
	15350 7800 15350 8300
$Comp
L power:GND #PWR05
U 1 1
P 15350 8300
F 0 "#PWR05" H 15350 8050 50  0001 C CNN
F 1 "GND" H 15350 8150 50  0000 C CNN
F 2 "" H 15350 8300 60  0000 C CNN
F 3 "" H 15350 8300 60  0000 C CNN
	1    15350 8300
	1    0    0    -1  
$EndComp
Wire Wire Line
	15450 7900 15250 7900
Wire Wire Line
	15250 7900 15250 7350
$Comp
L power:+3.3V #PWR04
U 1 1
P 15250 7350
F 0 "#PWR04" H 15250 7200 50  0001 C CNN
F 1 "+3.3V" H 15265 7523 50  0000 C CNN
F 2 "" H 15250 7350 50  0001 C CNN
F 3 "" H 15250 7350 50  0001 C CNN
	1    15250 7350
	1    0    0    -1  
$EndComp
$Comp
L RETRO-EP4CE6-rescue:R-EP2C5-DB R10
U 1 1
P 15000 7250
F 0 "R10" V 15050 7050 40  0000 C CNN
F 1 "10K" V 15000 7250 40  0000 C CNN
F 2 "Resistor_SMD:R_0805_2012Metric_Pad1.15x1.40mm_HandSolder" V 14899 7250 30  0000 C CNN
F 3 "" H 15000 7250 30  0000 C CNN
	1    15000 7250
	-1   0    0    1   
$EndComp
$Comp
L RETRO-EP4CE6-rescue:R-EP2C5-DB R9
U 1 1
P 14750 7250
F 0 "R9" V 14800 7050 40  0000 C CNN
F 1 "10K" V 14750 7250 40  0000 C CNN
F 2 "Resistor_SMD:R_0805_2012Metric_Pad1.15x1.40mm_HandSolder" V 14649 7250 30  0000 C CNN
F 3 "" H 14750 7250 30  0000 C CNN
	1    14750 7250
	-1   0    0    1   
$EndComp
Wire Wire Line
	14750 7000 14750 6900
Wire Wire Line
	14750 6900 15000 6900
Wire Wire Line
	15000 6900 15000 7000
Wire Wire Line
	14750 6900 14750 6800
Connection ~ 14750 6900
$Comp
L power:+3.3V #PWR02
U 1 1
P 14750 6800
F 0 "#PWR02" H 14750 6650 50  0001 C CNN
F 1 "+3.3V" H 14765 6973 50  0000 C CNN
F 2 "" H 14750 6800 50  0001 C CNN
F 3 "" H 14750 6800 50  0001 C CNN
	1    14750 6800
	1    0    0    -1  
$EndComp
Wire Wire Line
	14750 7500 14750 7600
Wire Wire Line
	15000 7500 15000 8000
Wire Wire Line
	13850 7600 14750 7600
Wire Wire Line
	13850 8000 15000 8000
Connection ~ 14750 7600
Connection ~ 15000 8000
Wire Wire Line
	14750 7600 15450 7600
Wire Wire Line
	15000 8000 15450 8000
Text Label 14000 7600 0    60   ~ 0
P104
Text Label 14000 8000 0    60   ~ 0
P106
$Comp
L RETRO-EP4CE6-rescue:Conn_01x02-Connector_Generic H2
U 1 1
P 5700 9550
F 0 "H2" H 5620 9225 50  0000 C CNN
F 1 "Conn_01x02" H 5620 9316 50  0000 C CNN
F 2 "Connector_PinHeader_2.54mm:PinHeader_1x02_P2.54mm_Horizontal" H 5700 9550 50  0001 C CNN
F 3 "~" H 5700 9550 50  0001 C CNN
	1    5700 9550
	1    0    0    1   
$EndComp
Wire Wire Line
	5500 9450 5250 9450
Wire Wire Line
	5250 9450 5250 9100
Wire Wire Line
	4800 9500 4800 9550
Wire Wire Line
	4800 9550 5500 9550
Connection ~ 4800 9550
Wire Wire Line
	4800 9550 4800 9600
$Comp
L power:+3.3VP #PWR07
U 1 1
P 5250 9100
F 0 "#PWR07" H 5400 9050 50  0001 C CNN
F 1 "+3.3VP" H 5270 9243 50  0000 C CNN
F 2 "" H 5250 9100 50  0001 C CNN
F 3 "" H 5250 9100 50  0001 C CNN
	1    5250 9100
	1    0    0    -1  
$EndComp
$Comp
L power:+3.3VP #PWR06
U 1 1
P 2600 900
F 0 "#PWR06" H 2750 850 50  0001 C CNN
F 1 "+3.3VP" H 2620 1043 50  0000 C CNN
F 2 "" H 2600 900 50  0001 C CNN
F 3 "" H 2600 900 50  0001 C CNN
	1    2600 900 
	1    0    0    -1  
$EndComp
Wire Wire Line
	3350 3750 3650 3750
Wire Wire Line
	3650 3750 3650 3550
Wire Wire Line
	3650 3550 2600 3550
Wire Wire Line
	2600 3550 2600 1200
Wire Wire Line
	2850 1200 2600 1200
Connection ~ 2600 1200
Wire Wire Line
	2600 1200 2600 900 
$Comp
L power:+3.3VP #PWR0105
U 1 1
P 8500 5750
F 0 "#PWR0105" H 8650 5700 50  0001 C CNN
F 1 "+3.3VP" H 8520 5893 50  0000 C CNN
F 2 "" H 8500 5750 50  0001 C CNN
F 3 "" H 8500 5750 50  0001 C CNN
	1    8500 5750
	1    0    0    -1  
$EndComp
Text Notes 15550 8500 0    100  ~ 20
PS/2 #2
Wire Wire Line
	13200 4850 13450 4850
Text Notes 4800 5250 0    100  ~ 20
POWER OPTIONS\n- INSTALL H3 TO POWER\nCARD FROM FPGA PWR SPLY\n- IF H2 IS INSTALLED, DO \nNOT  INSTALL REGULATOR (U1)
$EndSCHEMATC
